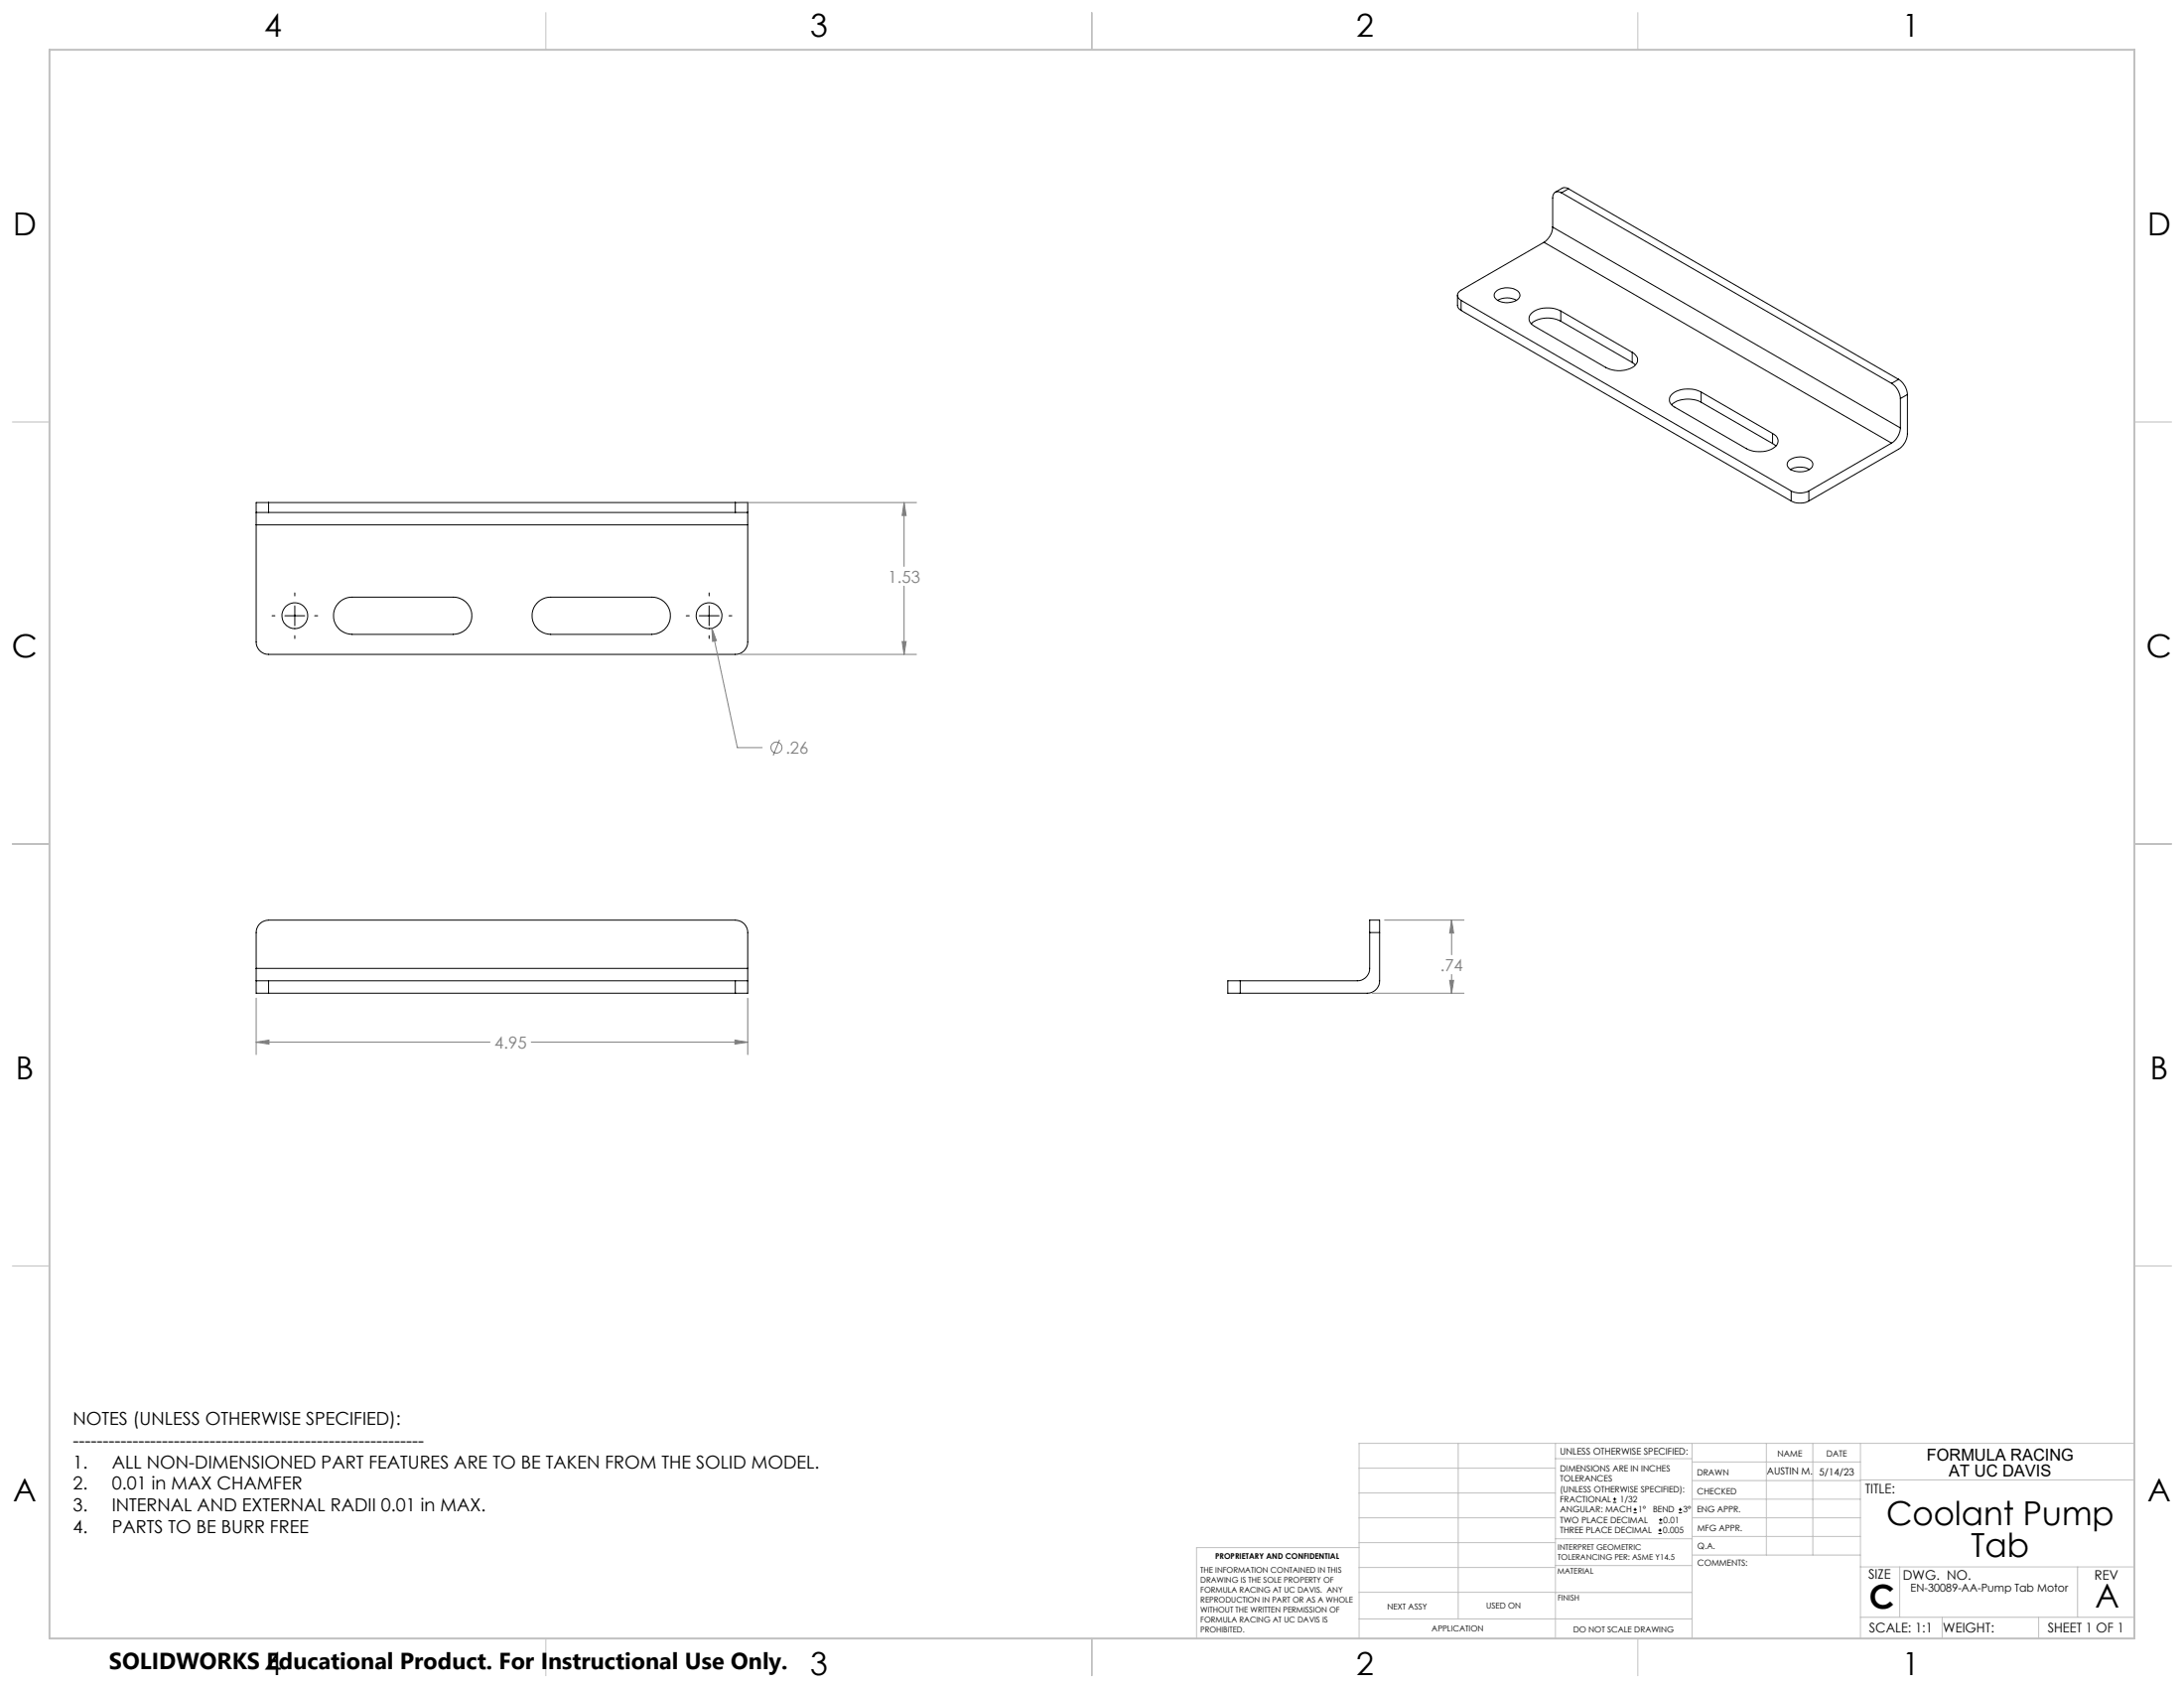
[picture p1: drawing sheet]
<svg xmlns="http://www.w3.org/2000/svg" width="559mm" height="432mm" viewBox="0 0 559 432" stroke-linecap="round" stroke-linejoin="round" font-family="sans-serif">
<g fill="none" stroke="#000" stroke-width=".25">
<path d="M397.3 58.1a5 5 0 0 1-2.3 3.9M397.3 58.1l88.9 51.4M399.5 49.3a1.39 1.39 0 0 0-1.6-.1 1.39 1.39 0 0 0-.6 1.4v7.5M399.5 49.3l84.5 48.8M401.3 48.3l-.8-.3h-.6l-2 1.2M401.3 48.3l-1.8 1M401.3 48.3l84.5 48.7M372.9 75.5v2.8l.3 .6 .6 .5M373.8 76.8l84.5 48.8M373.8 76.8v2.6M373.8 79.4l84.5 48.8M382.6 74.8a4.5 4.5 0 0 1 6.1 .1 1.59 1.59 0 0 1-1.3 2.2 4 4 0 0 1-5.1-1.4z"/>
<path d="M383.2 76.8a4.9 4.9 0 0 1 4.8 0M395 62l-21.2 12.2a1.38 1.38 0 0 0-.9 1.3 1.38 1.38 0 0 0 .9 1.3M395 62l89 51.3M399.3 79.6a6.7 6.7 0 0 0-7.8 .9 2 2 0 0 0 1.1 3l18.3 10.5a7 7 0 0 0 7.5-.6 1.95 1.95 0 0 0-.8-3.3M399.3 79.6l18.3 10.5M399.3 79.6v2.6M399.3 82.2a7 7 0 0 0-7.5 .6M399.3 82.2l18.3 10.5M417.6 92.7l.9 .7M417.6 90.1v2.6M484 98.1a5 5 0 0 1 2.2 3.9M485.8 97a5 5 0 0 1 2.2 3.9"/>
<path d="M485.8 97l-1.8 1.1M435.3 100.3a7.2 7.2 0 0 0-7.6 .6 1.95 1.95 0 0 0 .8 3.3l18.3 10.6a6.7 6.7 0 0 0 7.9-1 2.01 2.01 0 0 0-1.2-2.9M435.3 102.9a7 7 0 0 0-7.6 .6M435.3 100.3l18.2 10.6M435.3 100.3v2.6M435.3 102.9l18.2 10.6M453.5 113.5l.9 .6M453.5 110.9v2.6M457.8 117.8a4.6 4.6 0 0 1 5.8 .3 1.58 1.58 0 0 1-1.2 2.3 4.5 4.5 0 0 1-5-1.1l-.1-.9zM484 113.3l-21.2 12.3M486.2 109.5a4.9 4.9 0 0 1-2.2 3.8M486.2 102v7.5"/>
<path d="M488 100.9v10.1a4.9 4.9 0 0 1-2.2 3.9l-23 13.3M488 100.9l-1.8 1.1M65.5 131.1h3.2M65.5 131.1v3.2M65.5 134.3v29.9a3.2 3.2 0 0 0 3.2 3.2h119.4a3.2 3.2 0 0 0 3.2-3.2v-29.9M65.5 134.3h125.8M68.7 128.6h-3.2v2.5M68.7 128.6v2.5M68.7 131.1h119.4M68.7 128.6h119.4M188.1 131.1h3.2M188.1 128.6h3.2v2.5"/>
<path d="M188.1 128.6v2.5M191.3 131.1v3.2M458.1 120.1a5.2 5.2 0 0 1 4.9 0M458.3 125.6a5 5 0 0 0 4.5 0M458.3 128.2a5 5 0 0 0 4.5 0M458.3 125.6v2.6M462.8 125.6v2.6M69.6 157.5h.7M72.9 157.5h5.1M75.4 151.7v.7M75.4 155v5.1M80.5 157.5h.8"/>
<path d="M87 153.9l.5-.4a4.6 4.6 0 0 1 2.6-.7h25.9a4.8 4.8 0 0 1 4.7 4.7 4.8 4.8 0 0 1-4.7 4.8h-25.9a4.8 4.8 0 0 1-4.5-3.1 4.8 4.8 0 0 1 1.4-5.3zM137.3 154.4a4.8 4.8 0 0 1 3.6-1.6h25.9a4.8 4.8 0 0 1 4.7 4.7 4.8 4.8 0 0 1-4.7 4.8h-25.9a4.8 4.8 0 0 1-4.3-2.8 4.8 4.8 0 0 1 .7-5.1zM175.6 157.5h.8M178.9 157.5h5.1M181.4 151.7v.7M181.4 155v5.1M186.5 157.5h.8M75.4 162.6v.7M181.4 162.6v.7M350.4 238.5v-3.1h2.6v3.1M350.4 238.5v9.2a3.2 3.2 0 0 1-3.1 3.2h-30M350.4 238.5h2.6"/>
<path d="M353 238.5v12.4a3.2 3.2 0 0 1-3.2 3.2h-32.5M65.5 250.9v3.2h3.2M65.5 250.9h3.2M65.5 247.7v3.2M65.5 247.7v-9.2a3.2 3.2 0 0 1 3.2-3.1h119.4a3.2 3.2 0 0 1 3.2 3.1v9.2M65.5 247.7h125.8M68.7 250.9v3.2M68.7 254.1h119.4M68.7 250.9h119.4M188.1 250.9h3.2M188.1 250.9v3.2M191.3 250.9v3.2h-3.2"/>
<path d="M191.3 247.7v3.2M317.3 250.9h-3.2v3.2h3.2M317.3 250.9v3.2M412.7 384.3h.9M412.7 383.5h.9M413.1 383.1v.8M418 387h.8M418 386.2h.8M418.4 385.7v.9M424.3 392.3h.9M424.3 391.4h.9M424.5 389.6h.8"/>
<path d="M424.5 388.8h.8M424.7 391v.9M424.9 388.4v.8M429.5 387h.9M429.5 386.2h.9M429.9 385.7v.9"/>
<circle cx="75.4" cy="157.5" r="3.3"/>
<circle cx="181.4" cy="157.5" r="3.3"/>
</g>
<g fill="none" stroke="#808080" stroke-width=".25">
<path d="M189.4 128.6h45.1M231.3 128.6l.5 3.3h-1zM231.3 128.6v16.3M231.3 149.9v17.5M182.1 160.7l1.2 3.2-1 .2zM182.1 160.7l6.6 30.5h6.3M189.4 167.4h45.1M230.8 164.1h1l-.5 3.3zM199.5 189.2l-1.7 4.1M354.3 235.4h20.3M371.4 235.4l.5 3.3h-1zM371.4 235.4v8.8"/>
<path d="M65.5 255.3v14.5M191.3 255.3v14.5M351.1 254.1h23.5M370.9 250.8h1l-.5 3.3zM371.4 249.3v4.8M65.5 266.6l3.3-.5v1zM65.5 266.6h59.9M135.9 266.6h55.4M188 266.1l3.3 .5-3.3 .5z"/>
<circle cx="198.7" cy="191.2" r="1.41"/>
</g>
<g fill="none" stroke="#c0c0c0" stroke-width=".25">
<path d="M139.7 3.2v9.5M279.4 3.2v9.5M419.1 3.2v9.5M3.1 107.9h9.6M546.1 107.9h9.5M3.1 215.9h9.6M546.1 215.9h9.5M3.1 323.8h9.6M546.1 323.8h9.5M347.7 375.6h50.3M373.1 369.2v44.9M398 369.2v49.9"/>
<path d="M398 373.1h34.9M432.9 369.2v49.9M432.9 378.7h43.1M432.9 374h43.1M451.9 369.2v28.6M463.8 369.2v28.6M476 369.2v49.9M476 378.6h70.1M546.1 369.2h-198.4v49.9M347.7 394.6h50.3M347.7 388.3h50.3M347.7 381.9h50.3"/>
<path d="M347.7 395.9h-41.6v23.2M398 393.6h35M432.9 383.5h43.1M432.9 388.3h43.1M432.9 393h43.1M433 397.8h43M139.7 419.1v9.6M279.4 419.1v9.6M347.7 414.1h85.2M347.7 401h50.3M347.7 407.3h50.3M398 407.4h34.9"/>
<path d="M398 400.5h35M419.1 419.1v9.6M476 413.7h70.1M476 400.8h70.1M486.1 400.8v12.9M496.9 413.7v5.4M521.6 413.7v5.4M531.6 400.8v12.9"/>
</g>
<path d="M12.7 12.7h533.4v406.4h-533.4z" fill="none" stroke="#c0c0c0" stroke-width=".5"/>
<path d="M65.5 266.6l3.3-.5v1zM188 266.1l3.3 .5-3.3 .5zM230.8 164.1h1l-.5 3.3zM231.3 128.6l.5 3.3h-1zM182.1 160.7l.2 3.4 1-.2zM371.4 235.4l.5 3.3h-1zM370.9 250.8h1l-.5 3.3z" fill="#808080"/>
<g font-size="8.5">
<text x="482.6" y="390.1">Coolant Pump</text>
<text x="504.3" y="398.2">Tab</text>
<text x="478.3" y="411.4">C</text>
<text x="536.1" y="411.3">A</text>
</g>
<g font-size="8.1">
<text x="67.6" y="9.3">4</text>
<text x="207.3" y="9.3">3</text>
<text x="347" y="9.3">2</text>
<text x="486.7" y="9.3">1</text>
<text x="3.3" y="60.1">D</text>
<text x="549.4" y="60.1">D</text>
<text x="3" y="168">C</text>
<text x="549.1" y="168">C</text>
<text x="4" y="276">B</text>
<text x="550.1" y="276">B</text>
<text x="3.3" y="383.9">A</text>
<text x="549.4" y="383.9">A</text>
<text x="67.6" y="428.4">4</text>
<text x="207.3" y="428.4">3</text>
<text x="347" y="428.4">2</text>
<text x="486.7" y="428.4">1</text>
</g>
<text font-size="5.9" x="27.9" y="427">SOLIDWORKS Educational Product. For Instructional Use Only.</text>
<g font-size="4.6">
<text x="18.6" y="364.4">NOTES (UNLESS OTHERWISE SPECIFIED):</text>
<text x="18.6" y="370">-----------------------------------------------------------</text>
<text x="18.6" y="375.5">1.</text>
<text x="28.7" y="375.5">ALL NON-DIMENSIONED PART FEATURES ARE TO BE TAKEN FROM THE SOLID MODEL.</text>
<text x="18.6" y="381.1">2.</text>
<text x="28.7" y="381.1">0.01 in MAX CHAMFER</text>
<text x="18.6" y="386.7">3.</text>
<text x="28.7" y="386.7">INTERNAL AND EXTERNAL RADII 0.01 in MAX.</text>
<text x="18.6" y="392.3">4.</text>
<text x="28.7" y="392.3">PARTS TO BE BURR FREE</text>
</g>
<g font-size="4.2" fill="#808080">
<text x="227.2" y="149">1.53</text>
<text x="201" y="192.8">.26</text>
<text x="368.5" y="248.3">.74</text>
<text x="126.6" y="268.2">4.95</text>
</g>
<g font-size="4.2">
<text x="493" y="373.5">FORMULA RACING</text>
<text x="498.7" y="377.8">AT UC DAVIS</text>
</g>
<g font-size="3.4">
<text x="477.2" y="381.9">TITLE:</text>
<text x="478.1" y="404">SIZE</text>
<text x="486.9" y="404">DWG. NO.</text>
<text x="535.9" y="404.1">REV</text>
<text x="478.2" y="417.6">SCALE: 1:1</text>
<text x="497.1" y="417.7">WEIGHT:</text>
<text x="523.9" y="417.6">SHEET 1 OF 1</text>
</g>
<text font-size="2.8" x="488.9" y="407.2">EN-30089-AA-Pump Tab Motor</text>
<g font-size="2.5">
<text x="452.1" y="377.2">AUSTIN M.</text>
<text x="465.5" y="377.3">5/14/23</text>
</g>
<text font-size="2.4" x="399.2" y="372.1">UNLESS OTHERWISE SPECIFIED:</text>
<g font-size="2.2">
<text x="399.2" y="376.4">DIMENSIONS ARE IN INCHES</text>
<text x="434.2" y="377.3">DRAWN</text>
<text x="454.8" y="372.5">NAME</text>
<text x="467.3" y="372.6">DATE</text>
<text x="399.2" y="379">TOLERANCES</text>
<text x="399.2" y="381.7">(UNLESS OTHERWISE SPECIFIED):</text>
<text x="434.3" y="382.2">CHECKED</text>
<text x="399.2" y="389.6">TWO PLACE DECIMAL</text>
<text x="399.2" y="384.3">FRACTIONAL</text>
<text x="399.2" y="387">ANGULAR: MACH</text>
<text x="414.5" y="384.3">1/32</text>
<text x="419.1" y="387">1°</text>
<text x="422.9" y="387">BEND</text>
<text x="425.6" y="389.6">0.01</text>
<text x="430.6" y="387">3°</text>
<text x="434.2" y="386.9">ENG APPR.</text>
<text x="399.2" y="392.3">THREE PLACE DECIMAL</text>
<text x="425.5" y="392.3">0.005</text>
<text x="434.3" y="391.6">MFG APPR.</text>
<text x="434.3" y="396.3">Q.A.</text>
<text x="434.3" y="400.5">COMMENTS:</text>
</g>
<g font-size="2.1">
<text x="354.9" y="411.6">NEXT ASSY</text>
<text x="380.3" y="411.6">USED ON</text>
<text x="366.3" y="417.4">APPLICATION</text>
<text x="402.5" y="417.5">DO NOT SCALE DRAWING</text>
</g>
<g font-size="2">
<text x="310.9" y="398.8">PROPRIETARY AND CONFIDENTIAL</text>
<text x="398.6" y="396.5">INTERPRET GEOMETRIC</text>
<text x="398.6" y="399">TOLERANCING PER: ASME Y14.5</text>
<text x="307.2" y="402.4">THE INFORMATION CONTAINED IN THIS</text>
<text x="307.2" y="404.9">DRAWING IS THE SOLE PROPERTY OF</text>
<text x="307.2" y="407.5">FORMULA RACING AT UC DAVIS. ANY</text>
<text x="398.5" y="402.6">MATERIAL</text>
<text x="307.2" y="410">REPRODUCTION IN PART OR AS A WHOLE</text>
<text x="307.2" y="412.5">WITHOUT THE WRITTEN PERMISSION OF</text>
<text x="398.5" y="409.4">FINISH</text>
<text x="307.2" y="415">FORMULA RACING AT UC DAVIS IS</text>
<text x="307.2" y="417.6">PROHIBITED.</text>
</g>
</svg>
